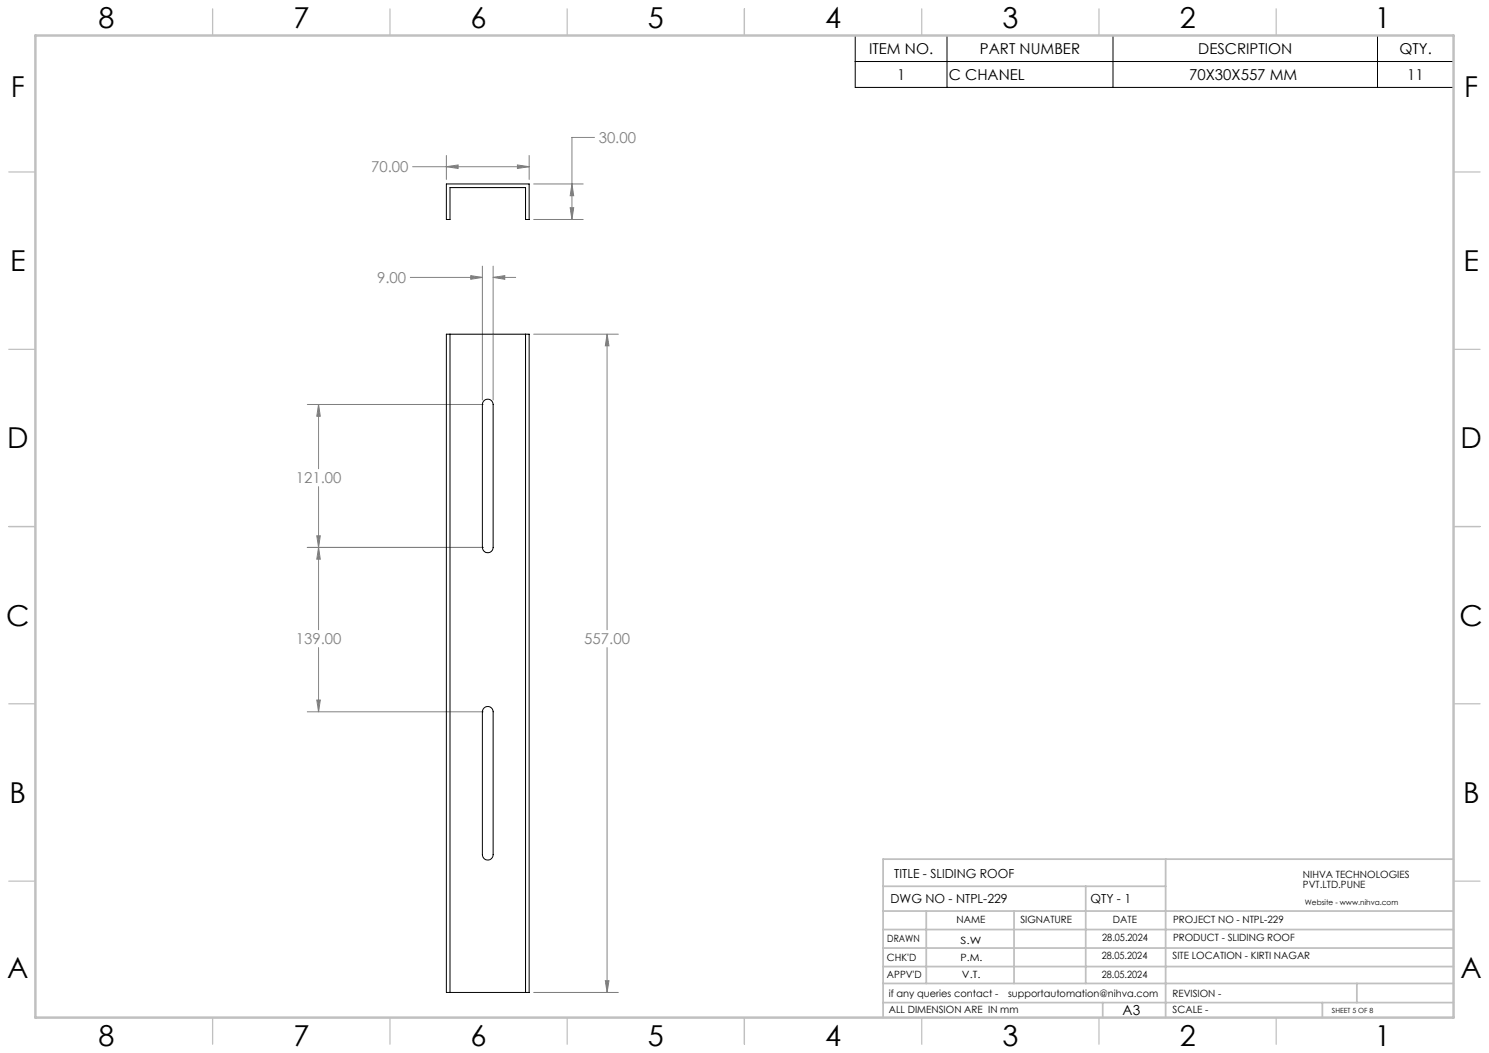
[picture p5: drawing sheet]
<svg xmlns="http://www.w3.org/2000/svg" width="420mm" height="297mm" viewBox="0 0 420 297" stroke-linecap="round" stroke-linejoin="round" font-family="sans-serif">
<g fill="none" stroke="#808080" stroke-width=".28">
<path d="M167.7 38.8h-6.4v23.1M116.4 47h32.9M125.9 47l3.3-.5v1zM125.9 43.8v6.8M145.9 46.5l3.4 .5-3.4 .5zM149.3 43.8v6.8M150.5 51.9h14M160.8 58.6h1l-.5 3.3zM161.3 51.9l.5 3.3h-1zM115.7 78.2h20.4M132.8 77.7l3.3 .5-3.3 .6zM136.1 75.1v37.7"/>
<path d="M139.1 78.2l3.3-.5v1.1zM139.1 75.1v37.7M139.1 78.2h6.4M150.5 61.9h14M150.5 94.3h23.9M171.2 94.3l.6 3.2h-1.1zM171.2 94.3v83.3M86.7 114.1h49.6M89.9 114.1l.4 3.3h-.9zM89.9 114.1v18.1M89.9 137.3v40.3M86.7 154.4h49.6"/>
<path d="M89.4 151.1h.9l-.4 3.3zM89.9 154.4l.4 3.3h-.9zM89.4 197.4h.9l-.4 3.4zM89.9 182.7v18.1M171.2 182.7v97.2M86.7 200.8h49.6M150.5 279.9h23.9M170.7 276.6h1.1l-.6 3.3z"/>
</g>
<path d="M241.2 10h168.8v14.7h-168.8zM241.2 17.4h168.8M267.1 10v14.7M313.9 10v14.7M388.5 10v14.7" fill="none" stroke="#000" stroke-width=".28"/>
<g fill="none" stroke="#c0c0c0" stroke-width=".35">
<path d="M60 2.5v7.5M110 2.5v7.5M160 2.5v7.5M210 2.5v7.5M260 2.5v7.5M310 2.5v7.5M360 2.5v7.5M2.5 48.5h7.5M410 48.5h7.5M2.5 98.5h7.5M410 98.5h7.5M2.5 148.5h7.5"/>
<path d="M410 148.5h7.5M2.5 198.5h7.5M410 198.5h7.5M2.5 248.5h7.5M410 248.5h7.5M60 287v7.5M110 287v7.5M160 287v7.5M210 287v7.5M260 287v7.5M310 287v7.5M360 287v7.5"/>
</g>
<g fill="none" stroke="#c0c0c0" stroke-width=".5">
<path d="M249.1 257h160.9M249.1 250h79.7M261.3 257v20.4M286 257v20.4M306.2 250v27.4M328.8 242.3v44.7M410 242.3h-160.9v44.7M249.1 272.6h160.9M249.1 267.4h160.9M249.1 262.2h160.9M249.1 277.4h160.9M382.7 277.4v5.4"/>
<path d="M249.1 282.8h160.9M311 282.8v4.2M373 282.8v4.2"/>
</g>
<path d="M10 10h400v277h-400z" fill="none" stroke="#c0c0c0" stroke-width=".7"/>
<path d="M171.2 94.3l.6 3.2h-1.1zM170.7 276.6h1.1l-.6 3.3zM89.9 114.1l.4 3.3h-.9zM89.4 151.1h.9l-.4 3.3zM89.9 154.4l.4 3.3h-.9zM89.4 197.4h.9l-.4 3.4zM132.8 77.7l3.3 .5-3.3 .6zM139.1 78.2l3.3-.5v1.1zM161.3 51.9l.5 3.3h-1zM160.8 58.6h1l-.5 3.3zM125.9 47l3.3-.5v1zM145.9 46.5l3.4 .5-3.4 .5z" fill="#808080"/>
<path d="M125.9 51.9h23.4v10h-1.1v-9h-21.3v9h-1zM125.9 94.3h23.4v185.6h-23.4zM126.9 94.3v185.6M148.2 94.3v185.6M136.6 113a1.5 1.5 0 0 1 1.6-.3 1.5 1.5 0 0 1 .9 1.4v40.3a1.52 1.52 0 0 1-1.5 1.5 1.52 1.52 0 0 1-1.5-1.5v-40.3zM136.6 199.6a1.5 1.5 0 0 1 1.6-.2 1.5 1.5 0 0 1 .9 1.4v40.3a1.52 1.52 0 0 1-1.5 1.5 1.52 1.52 0 0 1-1.5-1.5v-40.3z" fill="none" stroke="#000" stroke-width=".28"/>
<g font-size="8.1">
<text x="27.8" y="8">8</text>
<text x="82.8" y="8">7</text>
<text x="132.8" y="8">6</text>
<text x="182.8" y="8">5</text>
<text x="232.8" y="8">4</text>
<text x="282.8" y="8">3</text>
<text x="332.8" y="8">2</text>
<text x="387.8" y="8">1</text>
<text x="3" y="27.2">F</text>
<text x="413" y="27.2">F</text>
<text x="2.8" y="76.5">E</text>
<text x="412.8" y="76.5">E</text>
<text x="2" y="126.5">D</text>
<text x="412" y="126.5">D</text>
<text x="1.7" y="176.5">C</text>
<text x="411.7" y="176.5">C</text>
<text x="2.7" y="226.5">B</text>
<text x="412.7" y="226.5">B</text>
<text x="2" y="275.7">A</text>
<text x="412" y="275.7">A</text>
<text x="27.8" y="295">8</text>
<text x="82.8" y="295">7</text>
<text x="132.8" y="295">6</text>
<text x="182.8" y="295">5</text>
<text x="232.8" y="295">4</text>
<text x="282.8" y="295">3</text>
<text x="332.8" y="295">2</text>
<text x="387.8" y="295">1</text>
</g>
<g font-size="4.2">
<text x="245.2" y="15.2">ITEM NO.</text>
<text x="276.4" y="15.2">PART NUMBER</text>
<text x="338" y="15.2">DESCRIPTION</text>
<text x="394.7" y="15.2">QTY.</text>
<text x="253" y="22.5">1</text>
<text x="267.6" y="22.5">C CHANEL</text>
<text x="335.4" y="22.5">70X30X557 MM</text>
<text x="397" y="22.5">11</text>
</g>
<g font-size="4.2" fill="#808080">
<text x="168.9" y="40.3">30.00</text>
<text x="104.7" y="48.6">70.00</text>
<text x="106.4" y="79.8">9.00</text>
<text x="83.4" y="136.3">121.00</text>
<text x="83.4" y="181.7">139.00</text>
<text x="164.8" y="181.7">557.00</text>
</g>
<text font-size="3.9" x="316.7" y="286.4">A3</text>
<g font-size="3.5">
<text x="252.2" y="247.7">TITLE - SLIDING ROOF</text>
<text x="251.2" y="254.8">DWG NO - NTPL-229</text>
<text x="307.6" y="254.8">QTY - 1</text>
</g>
<g font-size="2.8">
<text x="367.5" y="247.7">NIHVA TECHNOLOGIES</text>
<text x="367.5" y="250.5">PVT.LTD.PUNE</text>
<text x="269.8" y="260.4">NAME</text>
<text x="287.8" y="260.4">SIGNATURE</text>
<text x="313.9" y="260.5">DATE</text>
<text x="330.9" y="260.5">PROJECT NO - NTPL-229</text>
<text x="250.3" y="265.7">DRAWN</text>
<text x="270.9" y="266.1">S.W</text>
<text x="310.9" y="265.5">28.05.2024</text>
<text x="330.9" y="265.5">PRODUCT - SLIDING ROOF</text>
<text x="250.2" y="271.1">CHK'D</text>
<text x="250.2" y="275.8">APPV'D</text>
<text x="270.9" y="271.1">P.M.</text>
<text x="271.3" y="275.8">V.T.</text>
<text x="310.8" y="270.6">28.05.2024</text>
<text x="310.8" y="275.8">28.05.2024</text>
<text x="330.7" y="270.6">SITE LOCATION - KIRTI NAGAR</text>
<text x="250.7" y="281.1">if any queries contact -</text>
<text x="284.3" y="281.1">supportautomation@nihva.com</text>
<text x="330.7" y="281.1">REVISION -</text>
<text x="250.7" y="285.6">ALL DIMENSION ARE IN mm</text>
<text x="330.7" y="285.6">SCALE -</text>
</g>
<text font-size="2.1" x="368.1" y="255.1">Website - www.nihva.com</text>
<text font-size="2" x="375.7" y="285.6">SHEET 5 OF 8</text>
</svg>
